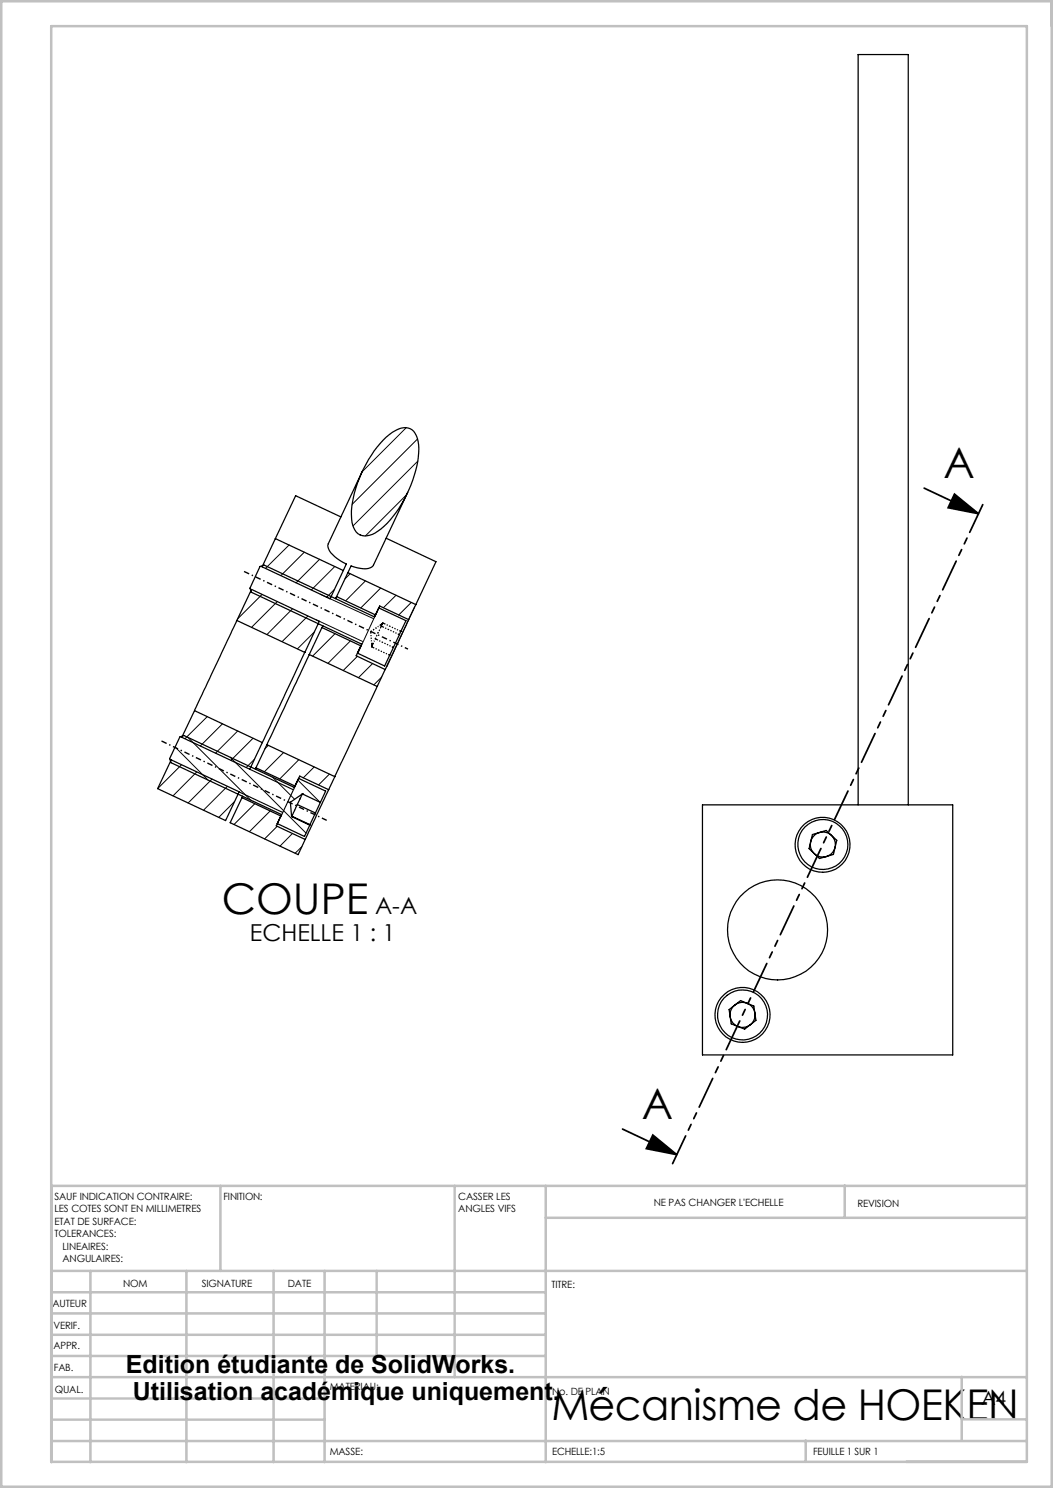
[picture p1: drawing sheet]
<svg xmlns="http://www.w3.org/2000/svg" width="210mm" height="297mm" viewBox="0 0 210 297" stroke-linecap="round" stroke-linejoin="round" font-family="sans-serif">
<path d="M184.7 97.6l10.9 5.1M190.8 98.8l4.8 3.9-6.1-1.2zM124.4 225.7l10.9 5.1M130.5 226.9l4.8 3.9-6.1-1.2z" fill="none" stroke="#000" stroke-width=".35"/>
<path d="M196.4 100.9l-62 131.7" fill="none" stroke="#000" stroke-width=".35" stroke-dasharray="6.3 1.3 1.3 1.3 1.3 1.3" stroke-dashoffset=".2"/>
<g fill="none" stroke="#c0c0c0" stroke-width=".5">
<path d="M.3 .3h209.9v296.9h-209.9zM10.2 5.2h195.1v287h-195.1zM44.1 237.1v17M90.9 237.1v38.2M109.1 237.1v55.2M168.8 237v6.4M205.3 237.1h-195v55.2M10.3 254.1h195M10.3 258.3h98.8M18.1 254.1v38.2M37.3 254.1v38.2M54.7 254.1v38.2"/>
<path d="M64.9 254.1v38.2M75.3 254.1v17M109.1 243.5h96.2M10.3 271.1h98.8M10.3 266.8h98.8M10.3 262.6h98.8M10.3 279.6h54.6M10.3 275.3h195M192.2 275.2v12.8M10.3 288.1h195M10.3 283.8h54.6M161.1 288v4.2"/>
<path d="M192.2 283.7h13.1"/>
</g>
<path d="M190.8 98.8l4.8 3.9-6.1-1.2zM130.5 226.9l4.8 3.9-6.1-1.2z" fill="#000"/>
<g fill="none" stroke="#000" stroke-width=".25">
<path d="M72.4 94.2l-6.8 14.5a2.48 2.48 0 0 0 1.3 2.6l2.3 1.5-.6 1.3M76.6 88a7 7 0 0 1 4.5-2.5 2.79 2.79 0 0 1 2.5 2.8 19.4 19.4 0 0 1-2.8 11.5 16.5 16.5 0 0 1-6.4 7 2.65 2.65 0 0 1-3.9-1.8 17.4 17.4 0 0 1 1.7-10.3 25.7 25.7 0 0 1 4.4-6.7zM81.5 98.4l-6.8 14.6-.3 .3a4.9 4.9 0 0 1-4.2-.2l-3.1 6.6M55 107.7l-2.6 5.6 13.6 6.4 2.6-5.6M55 107.7l13.6 6.4M67.3 119.3l7.8 3.6M68.1 103.3l-9-4.2-4.1 8.6M69.5 114.5l13.6 6.4M77.2 107.6l9.9 4.7-4 8.6M47.3 124l-8.4 18.1M47.3 124l13.6 6.4M47.3 124l3-6.2 13.5 6.4-2.9 6.2"/>
<path d="M60.9 130.4l-8.5 18.1M61.8 130.9l-8.5 18M61.8 130.9l13.6 6.3M64.4 125.5l7.8 3.6-1 2 5.8 2.8M64.4 125.5l-2.6 5.4M64.5 125.1l-.1 .4M74.3 129.2v.1l3.6 1.7M75 123.2l.9-2 5.8 2.7M75 127.7l3.6 1.7M75.4 137.2l-8.5 18.1M76.2 125.2l3.6 1.7M76.5 124.6l-2.4 1.7 .2 2.9"/>
<path d="M76.5 124.6l-2.2 4.6M76.5 124.6v-.1l3.6 1.7M77 133.9l-1.6 3.3M79.8 126.9l-1.2 2.5M80.1 126.2l1-2.1-5.4-2.6-.8 1.8-22.1-10.3-.8 .2-2 4.4 .2 .8 22.1 10.4-.9 1.8 5.5 2.5 1.7-3.7M80.1 126.2l-.3 .7M81.7 123.9l-4.7 10M83.1 120.9l-1.4 3M34.2 151.9l13.6 6.4-2.7 5.7-13.6-6.3zM38.9 142.1l-2.6 5.3 13.6 6.4 2.5-5.3M38.9 142.1l13.5 6.4M48.4 159.5l-2.4 5 13.6 6.4 1.4-3.1"/>
<path d="M48.4 159.5l7.7 3.6-.9 2 5.8 2.7M48.5 159.2l-.1 .3M51.2 153.5l7.8 3.6 .9-1.9 5.8 2.7M51.2 153.5l-.1 .2M53.3 148.9l13.6 6.4M53.3 148.9l-2.1 4.6M60.4 158.7h.1M60.4 158.7l-2.1 4.5M60.4 158.7l-2.4 1.7 .3 2.8M60.4 158.7l3.6 1.7M65.7 157.9l-4.7 9.9M66.9 155.3l-1.2 2.6"/>
<path d="M58.3 163.2h.1M58.3 163.2l3.6 1.8M58.3 163.2l3.7 1.7M59.4 160.8l3.6 1.7M62 164.9l-.1 .1M63 162.5l2.1-4.3-5.4-2.6-.9 1.8-22-10.4-.8 .3-2.1 4.4 .3 .8 22.1 10.3-.9 1.8 5.5 2.6 1-2.2M63 162.5l-1 2.4M140.4 160.9h50v50h-50zM162.4 166.8l2.7-.8 2.2 2-.7 2.8-2.8 .8-2.1-1.9zM171.5 160.9v-150h10v150M145.7 201.8l2.3-1.8 2.7 1.1 .4 2.9-2.3 1.7-2.6-1z"/>
<circle cx="164.4" cy="168.9" r="5.5"/>
<circle cx="164.5" cy="168.8" r="2.51"/>
<circle cx="164.5" cy="168.8" r="5"/>
<circle cx="155.4" cy="185.9" r="10"/>
<circle cx="148.4" cy="202.9" r="5.5"/>
<circle cx="148.4" cy="202.9" r="2.49"/>
<circle cx="148.4" cy="202.9" r="5"/>
</g>
<g fill="none" stroke="#000" stroke-width=".2">
<path d="M81.2 85.5l-8.8 8.8M81.3 98.9l-8.3 8.2M83.5 87.7l-13.1 13.1M83.5 92.2l-12.9 12.9M52.4 118.9l-4.9 4.8M57.8 108.9l-4.7 4.7M60.8 110.4l-4.7 4.7M63.9 111.8l-4.7 4.7M64 118.8l10.5 4.8M66.9 117.8l-1.6 1.6M66.9 113.2l-4.7 4.7M70 114.7l-1.1 1.1"/>
<path d="M73 116.1l-3.9 4M76.1 117.6l-4 3.9M79.2 119l-2.6 2.5M55.4 120.3l-5.1 5.1M58.5 121.7l-5.2 5.2M61.5 123.2l-5.1 5.1M62.8 126.3l-3.3 3.4M63.2 123.9l9.2 4.3M67 126.7l-4.5 4.5M70 128.1l-4.4 4.5M71.4 131.2l-2.8 2.8M74.5 132.7l-2.8 2.8"/>
<path d="M75.4 122.2l-3.7 8.1M76.3 124.8l-1.8 1.2M76.3 135.3l-1.6 1.6M82.2 120.4l-2.5 2.5M82.9 121.3l-5.6 12M35 149.3l6.6 6.6M36.3 152.9l-4.8 4.7M37.5 147.4l12.6 12.5M39.3 154.3l-4.7 4.8M41.4 143.3l-4.4 4.4M42.4 155.8l-4.8 4.7M44.5 144.7l-4.5 4.4"/>
<path d="M45.4 157.2l-4.7 4.8M46 151.4l15.2 15.2M47.5 146.1l-4.4 4.5M50.6 147.6l-4.4 4.4M50.9 151.8l-1.7 1.6M53.6 149l-.6 .7M54.5 155.4l4.4 4.4M56.7 150.4l-3.8 3.9M59.5 155.9l4.5 4.5M59.7 151.9l-3.8 3.8M62.8 153.3l-2.2 2.2M65.8 154.8l-2.1 2.1"/>
<path d="M46.9 160.2l-3.2 3.2M50.9 160.7l-4.1 4.1M54 162.1l-4.1 4.2M55.4 165.2l-2.5 2.5M58.5 166.6l-2.5 2.6M60.3 169.3l-1.3 1.3"/>
</g>
<g fill="none" stroke="#fff" stroke-width=".28">
<path d="M73.7 126.8h.8M74.2 125.5l.4 .9M74.5 128.2l.7 .5M74.5 128.3l-.7 .2M74.5 127.3l-.9 .1v.1M74.5 127.8l-.8 .2M74.5 127.7l.8 .5M74.7 125.2l.4 .9M74.8 127.2l.9 .4M75.1 124.9l.5 .8M75.1 126.6l.8 .5M75.3 126l.8 .5"/>
<path d="M75.6 124.7l.3 .7M75.7 125.6l.7 .4M77.4 124.3l-2.8 6M77.9 124.4l-2.8 6.1M78.6 124.4l-2.8 6.1M79.1 124.7l-2.8 6.1M79.4 125.3l-2.8 6.1M80 125.4l-2.8 6"/>
</g>
<path d="M48.8 114.2l32.7 15.6M32.3 148.1l33 15.9" fill="none" stroke="#000" stroke-width=".28" stroke-dasharray="1.1 .6 .3 .6" stroke-linecap="butt"/>
<path d="M47.8 158.3l8.7 4.1M49.9 153.8l8.7 4.1M59.5 156.2l-3.4 7.2" fill="none" stroke="#000" stroke-width=".23"/>
<g font-size="8.5">
<text x="188.6" y="95.7">A</text>
<text x="44.3" y="182.7">COUPE</text>
<text x="128.3" y="223.8">A</text>
<text x="110.2" y="283.9">Mécanisme de HOEKEN</text>
</g>
<g font-size="5">
<text x="25.2" y="274.4">Edition étudiante de SolidWorks.</text>
<text x="26.6" y="279.9">Utilisation académique uniquement.</text>
</g>
<g font-size="4.7">
<text x="75" y="182.7">A-A</text>
<text x="50" y="188.1">ECHELLE 1 : 1</text>
</g>
<text font-size="3.9" x="196.2" y="280.8">A4</text>
<g font-size="2">
<text x="10.9" y="239.9">SAUF INDICATION CONTRAIRE:</text>
<text x="44.7" y="239.9">FINITION:</text>
<text x="91.6" y="239.8">CASSER LES</text>
<text x="10.9" y="242.4">LES COTES SONT EN MILLIMETRES</text>
<text x="10.9" y="244.9">ETAT DE SURFACE:</text>
<text x="91.6" y="242.3">ANGLES VIFS</text>
<text x="130.7" y="241.2">NE PAS CHANGER L'ECHELLE</text>
<text x="171.4" y="241.4">REVISION</text>
<text x="10.9" y="247.4">TOLERANCES:</text>
<text x="12.5" y="249.9">LINEAIRES:</text>
<text x="12.5" y="252.4">ANGULAIRES:</text>
<text x="24.6" y="257.3">NOM</text>
<text x="40.3" y="257.2">SIGNATURE</text>
<text x="57.5" y="257.2">DATE</text>
<text x="110.2" y="257.5">TITRE:</text>
<text x="10.5" y="261.4">AUTEUR</text>
<text x="10.7" y="269.7">APPR.</text>
<text x="10.7" y="265.7">VERIF.</text>
<text x="10.7" y="274.1">FAB.</text>
<text x="11" y="278.5">QUAL.</text>
<text x="65.9" y="277.8">MATERIAU:</text>
<text x="110.4" y="278.9">No. DE PLAN</text>
<text x="65.9" y="290.9">MASSE:</text>
<text x="110.4" y="290.9">ECHELLE:1:5</text>
<text x="162.5" y="290.8">FEUILLE 1 SUR 1</text>
</g>
</svg>
